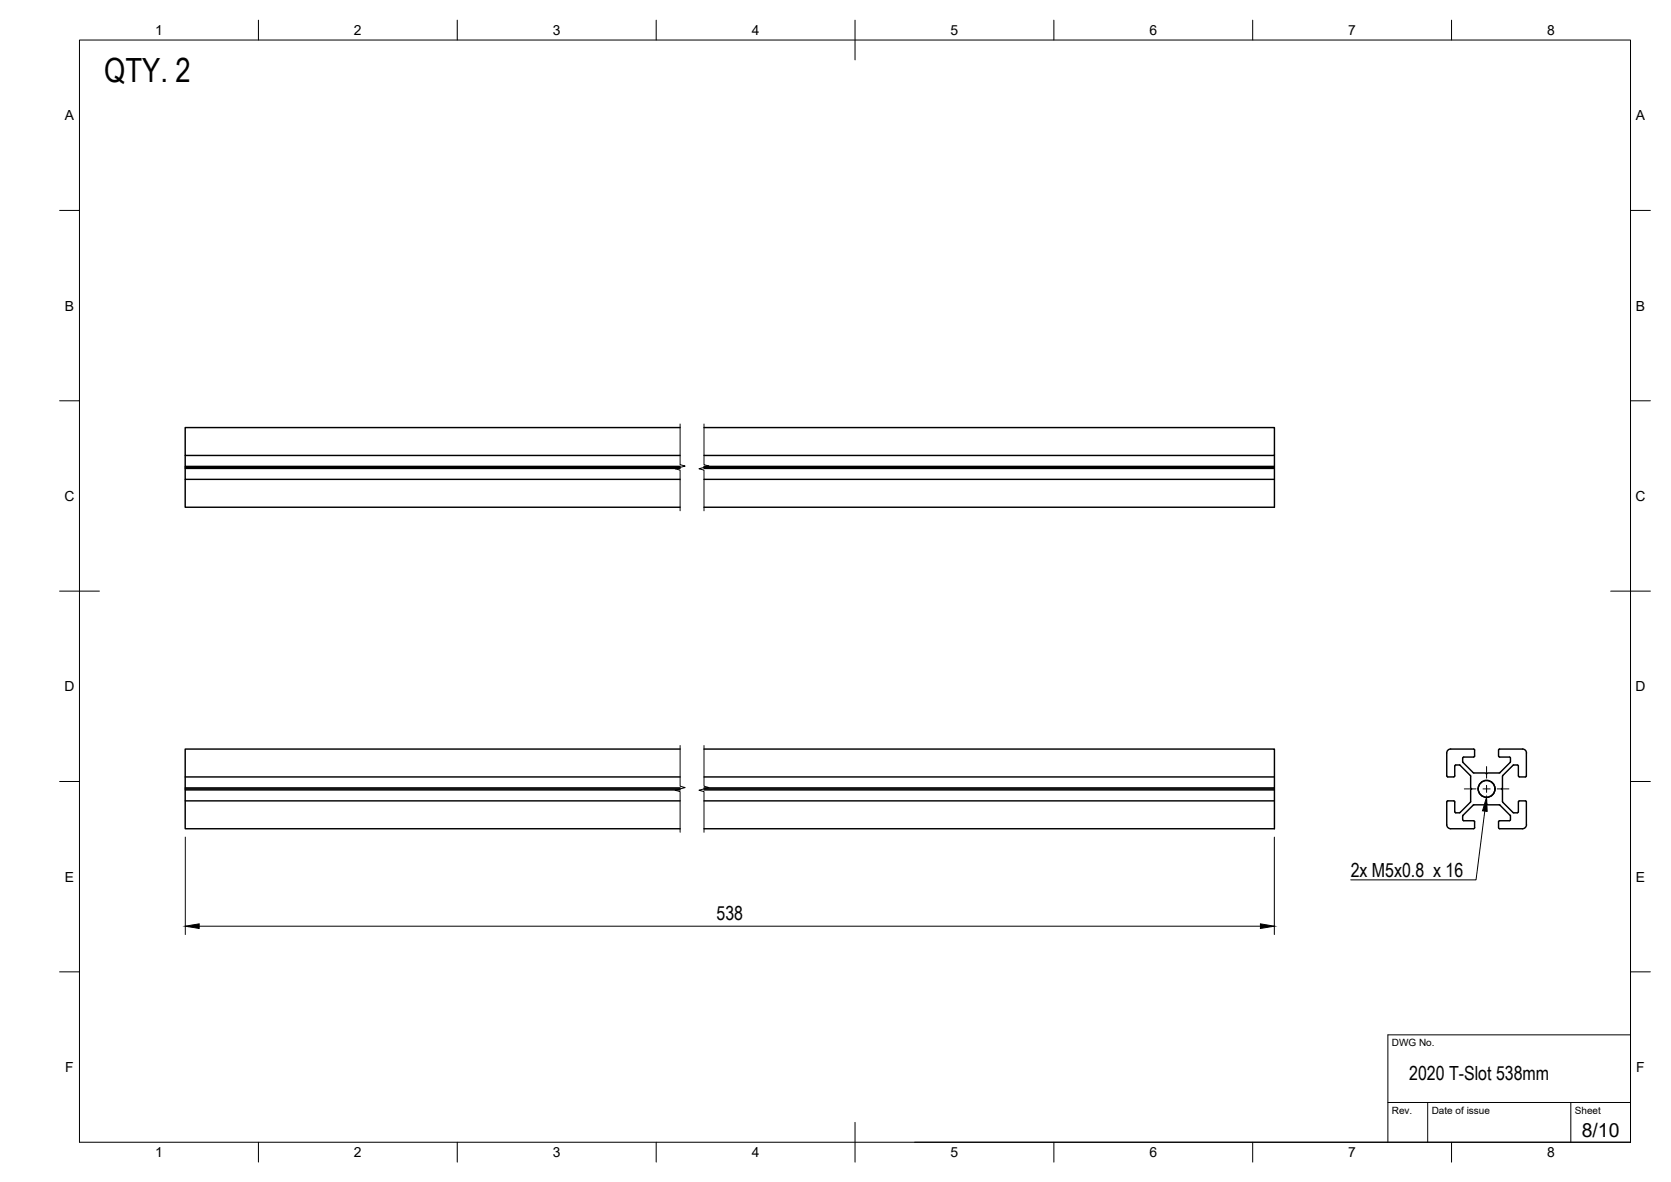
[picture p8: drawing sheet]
<svg xmlns="http://www.w3.org/2000/svg" width="420mm" height="297mm" viewBox="0 0 420 297" stroke-linecap="round" stroke-linejoin="round" font-family="sans-serif">
<!-- layer: Visible -->
<g fill="none" stroke="#000" stroke-width=".36">
<path d="M46.6 114.5v2.7h124.4M46.6 117.2v.3h124.4M46.6 117.5v.2h124.4M46.6 117.7v2.8h124.4M171 107.4h-124.4v7.1h124.4M177 107.4h143.4v20.1h-143.4M177 114.5h143.4M177 117.2h143.4M177 117.5h143.4M177 117.7h143.4M46.6 120.5v7h124.4M177 120.5h143.4"/>
<path d="M46.6 195.2v2.8h124.4M46.6 198v.3h124.4M46.6 198.3v.2h124.4M46.6 198.5v2.8h124.4M171 188.2h-124.4v7h124.4M177 188.2h143.4v20.1h-143.4M177 195.2h143.4M177 198h143.4M177 198.3h143.4M177 198.5h143.4M364.8 188.2h5.7M364.8 188.2a1.01 1.01 0 0 0-1 1l.1 6h1.8l.2-2.9h1.2"/>
<path d="M367.1 192.3l2.7 2.7v3l.2 .3-.2 .2v3l-2.8 2.7M367.8 190.5l.1 1.1 2.7 2.6M370.5 190.3h-2.5l-.2 .2M370.5 188.2l.3 .3M370.8 190l-.3 .2M370.8 188.5v1.5M376.8 188.5v1.5M376.8 190l.3 .2M377 190.3h2.6l.2 .2M379.8 190.5v1l-2.7 2.7-3.1 .1-.2 .2-.3-.2h-2.9M380.4 192.3l-2.6 2.7v3l-.3 .3 .3 .2v3l2.8 2.7M381.5 192.2l-1.1 .1"/>
<path d="M381.5 192.2l.3 .3 .1 2.7h1.6M382.8 188.2h-5.7l-.3 .3M382.8 188.2a1.01 1.01 0 0 1 1 1v5.8l-.2 .2M46.6 201.3v7h124.4M177 201.3h143.4M366 204.3h1M366 204.2l-.2-.2-.1-2.7h-1.8l-.1 6a1.01 1.01 0 0 0 1 1h5.7M367.9 204.9v1.3l2.6 .1M370.5 206.3l.3 .2v1.5l-.3 .2M370.6 202.3h2.9l.3-.3 .2 .3h3.1l2.6 2.6M370.6 202.3l-2.7 2.6M380.6 204.3h.9"/>
<path d="M383.5 201.3h-1.6l-.1 2.7-.3 .2M383.6 201.3l.2 .2v5.8a.97 .97 0 0 1-1 1l-5.9-.1v-1.9l2.8-.1v-1.3"/>
<circle cx="373.8" cy="198.2" r="2.11"/>
<circle cx="373.8" cy="198.2" r="2.13"/>
</g>
<!-- layer: BORDER -->
<g fill="none" stroke="#000" stroke-width=".25">
<path d="M20 10.1h390v276.9h-390zM65 5.1v5M115 5.1v5M165 5.1v5M215 5.1v10M265 5.1v5M315 5.1v5M365 5.1v5M15 52.9h5M410 52.9h5M15 100.7h5M410 100.7h5"/>
<path d="M15 148.6h10M405 148.6h10M15 196.4h5M410 196.4h5M15 244.2h5M410 244.2h5M65 287v5M115 287v5M165 287v5M215 282.1v9.9M265 287v5M315 287v5"/>
<path d="M365 287v5"/>
</g>
<!-- layer: TITLEBLOCK -->
<path d="M410 240.1v46.9h-180M349 277.1h61M359 277.1v9.9M395 277.1v9.9M410 260.1h-61v26.9" fill="none" stroke="#000" stroke-width=".25"/>
<!-- layer: Break Lines -->
<path d="M171 106.6v10.2l1.3 .3-2.5 .7 1.2 .3v10.3M177 106.6v10.2l1.3 .3-2.6 .7 1.3 .3v10.3M171 187.4v10.2l1.3 .3-2.5 .7 1.2 .3v10.3M177 187.4v10.2l1.3 .3-2.6 .7 1.3 .3v10.3" fill="none" stroke="#000" stroke-width=".25"/>
<!-- layer: Hole Notes -->
<path d="M373.8 200.3l.1 3.6-1.1-.1z" fill="#000" stroke="#000" stroke-width=".25"/>
<path d="M373.3 203.8l-2.2 17.3h-31.5" fill="none" stroke="#000" stroke-width=".25"/>
<!-- layer: FD_Dimensions -->
<path d="M46.6 210.4v24.5M320.4 210.4v24.5M50.1 232.8h266.8" fill="none" stroke="#000" stroke-width=".25"/>
<path d="M46.6 232.8l3.5-.6v1.1zM316.9 232.2l3.5 .6-3.5 .5z" fill="#000" stroke="#000" stroke-width=".25"/>
<!-- layer: Smart Centers -->
<path d="M368.2 198.3h2.9M372.9 198.3h1.8M373.8 192.6v3M373.8 197.4v1.7M376.5 198.3h2.9M373.8 200.9v2.9" fill="none" stroke="#000" stroke-width=".25"/>
<text font-size="8.4" x="26.2" y="20.5">QTY. 2</text>
<g font-size="4.9">
<text x="339.6" y="220.4">2x M5x0.8 x 16</text>
<text x="180.2" y="231.3">538</text>
<text x="354.3" y="271.3">2020 T-Slot 538mm</text>
<text x="397.7" y="285.7">8/10</text>
</g>
<g font-size="3.5">
<text x="39" y="8.8">1</text>
<text x="89" y="8.8">2</text>
<text x="139" y="8.8">3</text>
<text x="189" y="8.8">4</text>
<text x="239" y="8.8">5</text>
<text x="289" y="8.8">6</text>
<text x="339" y="8.8">7</text>
<text x="389" y="8.8">8</text>
<text x="16.3" y="30.2">A</text>
<text x="411.3" y="30.2">A</text>
<text x="16.3" y="78">B</text>
<text x="411.3" y="78">B</text>
<text x="16.2" y="125.9">C</text>
<text x="411.2" y="125.9">C</text>
<text x="16.2" y="173.7">D</text>
<text x="411.2" y="173.7">D</text>
<text x="16.3" y="221.6">E</text>
<text x="411.3" y="221.6">E</text>
<text x="16.4" y="269.4">F</text>
<text x="411.4" y="269.4">F</text>
<text x="39" y="290.8">1</text>
<text x="89" y="290.8">2</text>
<text x="139" y="290.8">3</text>
<text x="189" y="290.8">4</text>
<text x="239" y="290.8">5</text>
<text x="289" y="290.8">6</text>
<text x="339" y="290.8">7</text>
<text x="389" y="290.8">8</text>
</g>
<g font-size="2.5">
<text x="350" y="262.9">DWG No.</text>
<text x="350" y="279.9">Rev.</text>
<text x="360" y="279.9">Date of issue</text>
<text x="396" y="279.9">Sheet</text>
</g>
</svg>
